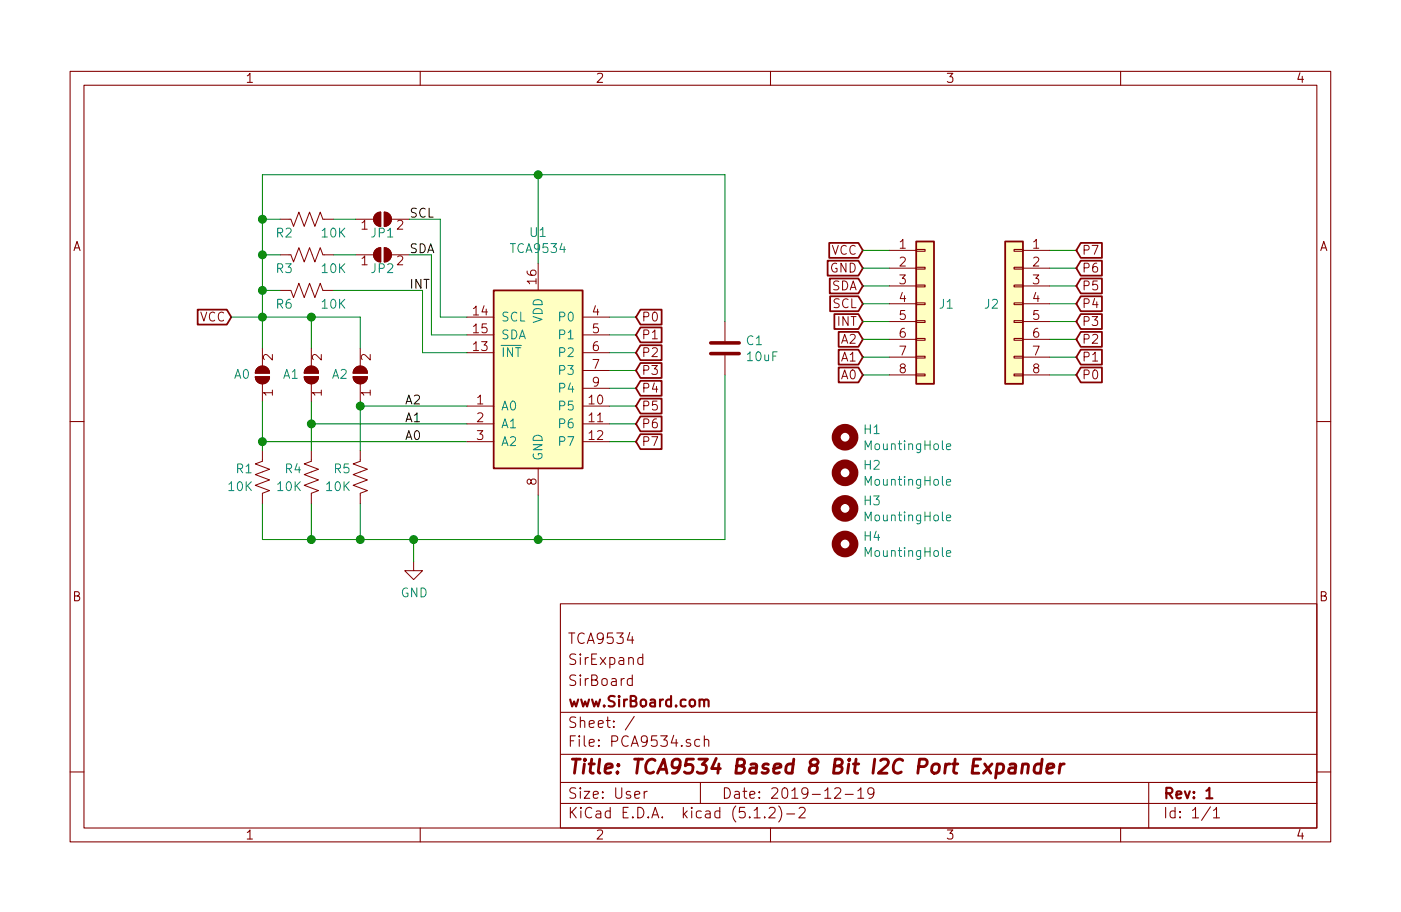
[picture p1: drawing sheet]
EESchema Schematic File Version 4
LIBS:PCA9554-cache
EELAYER 29 0
EELAYER END
$Descr User 7874 5118
encoding utf-8
Sheet 1 1
Title "TCA9534 Based 8 Bit I2C Port Expander"
Date "2019-12-19"
Rev "1"
Comp "www.SirBoard.com"
Comment1 "SirBoard"
Comment2 "SirExpand"
Comment3 "TCA9534"
Comment4 ""
$EndDescr
$Comp
L Device:C C1
U 1 1
P 4075 1950
F 0 "C1" H 4190 1995 50  0000 L CNN
F 1 "10uF" H 4190 1905 50  0000 L CNN
F 2 "Capacitor_SMD:C_0805_2012Metric" H 4113 1800 50  0001 C CNN
F 3 "~" H 4075 1950 50  0001 C CNN
F 4 "C95841" H 4075 1950 50  0001 C CNN "Part"
	1    4075 1950
	1    0    0    -1  
$EndComp
$Comp
L Device:R_US R1
U 1 1
P 1475 2675
F 0 "R1" H 1525 2725 50  0000 L CNN
F 1 "10K" H 1525 2625 50  0000 L CNN
F 2 "Resistor_SMD:R_0603_1608Metric" V 1515 2665 50  0001 C CNN
F 3 "~" H 1475 2675 50  0001 C CNN
F 4 "C99198" H 1475 2675 50  0001 C CNN "Part"
	1    1475 2675
	-1   0    0    -1  
$EndComp
$Comp
L Jumper:SolderJumper_2_Open A0
U 1 1
P 1475 2100
F 0 "A0" V 1475 2213 50  0000 C CNN
F 1 "SolderJumper_2_Open" H 1475 2213 50  0001 C CNN
F 2 "Jumper:SolderJumper-2_P1.3mm_Open_RoundedPad1.0x1.5mm" H 1475 2100 50  0001 C CNN
F 3 "~" H 1475 2100 50  0001 C CNN
	1    1475 2100
	0    -1   -1   0   
$EndComp
$Comp
L Jumper:SolderJumper_2_Open A1
U 1 1
P 1750 2100
F 0 "A1" V 1750 2213 50  0000 C CNN
F 1 "SolderJumper_2_Open" H 1750 2213 50  0001 C CNN
F 2 "Jumper:SolderJumper-2_P1.3mm_Open_RoundedPad1.0x1.5mm" H 1750 2100 50  0001 C CNN
F 3 "~" H 1750 2100 50  0001 C CNN
	1    1750 2100
	0    -1   -1   0   
$EndComp
$Comp
L Jumper:SolderJumper_2_Open A2
U 1 1
P 2025 2100
F 0 "A2" V 2025 2213 50  0000 C CNN
F 1 "SolderJumper_2_Open" H 2025 2213 50  0001 C CNN
F 2 "Jumper:SolderJumper-2_P1.3mm_Open_RoundedPad1.0x1.5mm" H 2025 2100 50  0001 C CNN
F 3 "~" H 2025 2100 50  0001 C CNN
	1    2025 2100
	0    -1   -1   0   
$EndComp
$Comp
L Jumper:SolderJumper_2_Open JP2
U 1 1
P 2150 1425
F 0 "JP2" H 2150 1350 50  0000 C CNN
F 1 "SolderJumper_2_Open" H 2150 1538 50  0001 C CNN
F 2 "Jumper:SolderJumper-2_P1.3mm_Open_RoundedPad1.0x1.5mm" H 2150 1425 50  0001 C CNN
F 3 "~" H 2150 1425 50  0001 C CNN
	1    2150 1425
	1    0    0    -1  
$EndComp
$Comp
L Jumper:SolderJumper_2_Open JP1
U 1 1
P 2150 1225
F 0 "JP1" H 2150 1150 50  0000 C CNN
F 1 "SolderJumper_2_Open" H 2150 1338 50  0001 C CNN
F 2 "Jumper:SolderJumper-2_P1.3mm_Open_RoundedPad1.0x1.5mm" H 2150 1225 50  0001 C CNN
F 3 "~" H 2150 1225 50  0001 C CNN
	1    2150 1225
	1    0    0    -1  
$EndComp
$Comp
L Device:R_US R4
U 1 1
P 1750 2675
F 0 "R4" H 1800 2725 50  0000 L CNN
F 1 "10K" H 1800 2625 50  0000 L CNN
F 2 "Resistor_SMD:R_0603_1608Metric" V 1790 2665 50  0001 C CNN
F 3 "~" H 1750 2675 50  0001 C CNN
F 4 "C99198" H 1750 2675 50  0001 C CNN "Part"
	1    1750 2675
	-1   0    0    -1  
$EndComp
$Comp
L Device:R_US R5
U 1 1
P 2025 2675
F 0 "R5" H 2075 2725 50  0000 L CNN
F 1 "10K" H 2075 2625 50  0000 L CNN
F 2 "Resistor_SMD:R_0603_1608Metric" V 2065 2665 50  0001 C CNN
F 3 "~" H 2025 2675 50  0001 C CNN
F 4 "C99198" H 2025 2675 50  0001 C CNN "Part"
	1    2025 2675
	-1   0    0    -1  
$EndComp
$Comp
L power:GND #PWR0101
U 1 1
P 2325 3150
F 0 "#PWR0101" H 2325 2900 50  0001 C CNN
F 1 "GND" H 2329 2978 50  0000 C CNN
F 2 "" H 2325 3150 50  0001 C CNN
F 3 "" H 2325 3150 50  0001 C CNN
	1    2325 3150
	1    0    0    -1  
$EndComp
Wire Wire Line
	1475 2825 1475 3025
Wire Wire Line
	1475 3025 1750 3025
Wire Wire Line
	2025 3025 2025 2825
Connection ~ 1750 3025
Wire Wire Line
	1750 3025 2025 3025
Wire Wire Line
	1750 2825 1750 3025
Text GLabel 1300 1775 0    50   Input ~ 0
VCC
Connection ~ 1475 1775
Wire Wire Line
	1475 1950 1475 1775
Wire Wire Line
	1300 1775 1475 1775
Wire Wire Line
	2025 1775 2025 1950
Connection ~ 1750 1775
Wire Wire Line
	1750 1950 1750 1775
Wire Wire Line
	1475 1775 1750 1775
Wire Wire Line
	1750 1775 2025 1775
Wire Wire Line
	2025 2250 2025 2275
Wire Wire Line
	1750 2250 1750 2375
Wire Wire Line
	1475 2250 1475 2475
Wire Wire Line
	2025 2275 2625 2275
Connection ~ 2025 2275
Wire Wire Line
	2025 2275 2025 2525
Wire Wire Line
	2625 2375 1750 2375
Connection ~ 1750 2375
Wire Wire Line
	1750 2375 1750 2525
Wire Wire Line
	2625 2475 1475 2475
Connection ~ 1475 2475
Wire Wire Line
	1475 2475 1475 2525
Wire Wire Line
	2025 3025 2325 3025
Wire Wire Line
	3025 3025 3025 2775
Connection ~ 2025 3025
Wire Wire Line
	2325 3025 2325 3150
Connection ~ 2325 3025
Wire Wire Line
	2325 3025 3025 3025
Wire Wire Line
	1475 1775 1475 1625
Wire Wire Line
	1475 975  3025 975 
Wire Wire Line
	3025 975  3025 1475
$Comp
L Device:R_US R2
U 1 1
P 1725 1225
F 0 "R2" V 1800 1300 50  0000 L CNN
F 1 "10K" V 1800 1000 50  0000 L CNN
F 2 "Resistor_SMD:R_0603_1608Metric" V 1765 1215 50  0001 C CNN
F 3 "~" H 1725 1225 50  0001 C CNN
F 4 "C99198" V 1725 1225 50  0001 C CNN "Part"
	1    1725 1225
	0    -1   1    0   
$EndComp
$Comp
L Device:R_US R3
U 1 1
P 1725 1425
F 0 "R3" V 1800 1500 50  0000 L CNN
F 1 "10K" V 1800 1200 50  0000 L CNN
F 2 "Resistor_SMD:R_0603_1608Metric" V 1765 1415 50  0001 C CNN
F 3 "~" H 1725 1425 50  0001 C CNN
F 4 "C99198" V 1725 1425 50  0001 C CNN "Part"
	1    1725 1425
	0    -1   1    0   
$EndComp
Wire Wire Line
	1475 1225 1575 1225
Connection ~ 1475 1225
Wire Wire Line
	1475 1225 1475 975 
Wire Wire Line
	1475 1425 1575 1425
Connection ~ 1475 1425
Wire Wire Line
	1475 1425 1475 1225
Wire Wire Line
	2000 1425 1875 1425
Wire Wire Line
	1875 1225 2000 1225
Wire Wire Line
	2300 1225 2475 1225
Wire Wire Line
	2475 1225 2475 1775
Wire Wire Line
	2475 1775 2625 1775
Wire Wire Line
	2300 1425 2425 1425
Wire Wire Line
	2425 1425 2425 1875
Wire Wire Line
	2425 1875 2625 1875
Wire Wire Line
	4075 1800 4075 975 
Wire Wire Line
	4075 975  3025 975 
Connection ~ 3025 975 
Wire Wire Line
	4075 2100 4075 3025
Wire Wire Line
	4075 3025 3025 3025
Connection ~ 3025 3025
Wire Wire Line
	3425 1775 3575 1775
Wire Wire Line
	3575 1875 3425 1875
Wire Wire Line
	3425 1975 3575 1975
Wire Wire Line
	3575 2075 3425 2075
Wire Wire Line
	3425 2175 3575 2175
Wire Wire Line
	3575 2275 3425 2275
Wire Wire Line
	3425 2375 3575 2375
Wire Wire Line
	3575 2475 3425 2475
Wire Wire Line
	6050 1400 5900 1400
Wire Wire Line
	5900 1500 6050 1500
Wire Wire Line
	6050 1600 5900 1600
Wire Wire Line
	5900 1700 6050 1700
Wire Wire Line
	6050 1800 5900 1800
Wire Wire Line
	5900 1900 6050 1900
Wire Wire Line
	6050 2000 5900 2000
Wire Wire Line
	5900 2100 6050 2100
Text Label 2275 2275 0    50   ~ 0
A2
Text Label 2275 2375 0    50   ~ 0
A1
Text Label 2275 2475 0    50   ~ 0
A0
Text GLabel 4850 2100 0    50   Input ~ 0
A0
Text GLabel 4850 2000 0    50   Input ~ 0
A1
Text GLabel 4850 1900 0    50   Input ~ 0
A2
Wire Wire Line
	4850 1900 5000 1900
Wire Wire Line
	5000 2000 4850 2000
Wire Wire Line
	4850 2100 5000 2100
Text GLabel 4850 1400 0    50   Input ~ 0
VCC
Text GLabel 4850 1500 0    50   Input ~ 0
GND
Text GLabel 4850 1700 0    50   Input ~ 0
SCL
Text GLabel 4850 1600 0    50   Input ~ 0
SDA
Text GLabel 4850 1800 0    50   Input ~ 0
INT
Wire Wire Line
	5000 1400 4850 1400
Wire Wire Line
	4850 1500 5000 1500
Wire Wire Line
	5000 1600 4850 1600
Wire Wire Line
	4850 1700 5000 1700
Wire Wire Line
	5000 1800 4850 1800
Text Label 2300 1225 0    50   ~ 0
SCL
Text Label 2300 1425 0    50   ~ 0
SDA
$Comp
L Interface_Expansion:TCA9534 U1
U 1 1
P 3025 2075
F 0 "U1" H 3025 2853 50  0000 C CNN
F 1 "TCA9534" H 3025 2763 50  0000 C CNN
F 2 "Package_SO:TSSOP-16_4.4x5mm_P0.65mm" H 3975 1525 50  0001 C CNN
F 3 "http://www.ti.com/lit/ds/symlink/tca9534.pdf" H 3125 1975 50  0001 C CNN
F 4 "C206010" H 3025 2075 50  0001 C CNN "Part"
	1    3025 2075
	1    0    0    -1  
$EndComp
$Comp
L Device:R_US R6
U 1 1
P 1725 1625
F 0 "R6" V 1800 1700 50  0000 L CNN
F 1 "10K" V 1800 1400 50  0000 L CNN
F 2 "Resistor_SMD:R_0603_1608Metric" V 1765 1615 50  0001 C CNN
F 3 "~" H 1725 1625 50  0001 C CNN
F 4 "C99198" V 1725 1625 50  0001 C CNN "Part"
	1    1725 1625
	0    -1   1    0   
$EndComp
Wire Wire Line
	2375 1625 2375 1975
Wire Wire Line
	2375 1975 2625 1975
Wire Wire Line
	1875 1625 2375 1625
Text Label 2300 1625 0    50   ~ 0
INT
Wire Wire Line
	1575 1625 1475 1625
Connection ~ 1475 1625
Wire Wire Line
	1475 1625 1475 1425
Text GLabel 3575 1775 2    50   Input ~ 0
P0
Text GLabel 3575 1875 2    50   Input ~ 0
P1
Text GLabel 3575 1975 2    50   Input ~ 0
P2
Text GLabel 3575 2075 2    50   Input ~ 0
P3
Text GLabel 3575 2175 2    50   Input ~ 0
P4
Text GLabel 3575 2275 2    50   Input ~ 0
P5
Text GLabel 3575 2375 2    50   Input ~ 0
P6
Text GLabel 3575 2475 2    50   Input ~ 0
P7
$Comp
L Connector_Generic:Conn_01x08 J1
U 1 1
P 5200 1700
F 0 "J1" H 5275 1700 50  0000 L CNN
F 1 "Conn_01x08" H 5279 1602 50  0001 L CNN
F 2 "Connector_PinHeader_2.54mm:PinHeader_1x08_P2.54mm_Vertical" H 5200 1700 50  0001 C CNN
F 3 "~" H 5200 1700 50  0001 C CNN
	1    5200 1700
	1    0    0    -1  
$EndComp
$Comp
L Connector_Generic:Conn_01x08 J2
U 1 1
P 5700 1700
F 0 "J2" H 5825 1700 50  0000 C CNN
F 1 "Conn_01x08" H 5779 1602 50  0001 L CNN
F 2 "Connector_PinHeader_2.54mm:PinHeader_1x08_P2.54mm_Vertical" H 5700 1700 50  0001 C CNN
F 3 "~" H 5700 1700 50  0001 C CNN
	1    5700 1700
	-1   0    0    -1  
$EndComp
Text GLabel 6050 2100 2    50   Input ~ 0
P0
Text GLabel 6050 2000 2    50   Input ~ 0
P1
Text GLabel 6050 1900 2    50   Input ~ 0
P2
Text GLabel 6050 1800 2    50   Input ~ 0
P3
Text GLabel 6050 1700 2    50   Input ~ 0
P4
Text GLabel 6050 1600 2    50   Input ~ 0
P5
Text GLabel 6050 1500 2    50   Input ~ 0
P6
Text GLabel 6050 1400 2    50   Input ~ 0
P7
$Comp
L Mechanical:MountingHole H1
U 1 1
P 4750 2450
F 0 "H1" H 4850 2495 50  0000 L CNN
F 1 "MountingHole" H 4850 2405 50  0000 L CNN
F 2 "SirBoardLibrary:MountingHole_M2.5_SirBoard" H 4750 2450 50  0001 C CNN
F 3 "~" H 4750 2450 50  0001 C CNN
	1    4750 2450
	1    0    0    -1  
$EndComp
$Comp
L Mechanical:MountingHole H2
U 1 1
P 4750 2650
F 0 "H2" H 4850 2695 50  0000 L CNN
F 1 "MountingHole" H 4850 2605 50  0000 L CNN
F 2 "SirBoardLibrary:MountingHole_M2.5_SirBoard" H 4750 2650 50  0001 C CNN
F 3 "~" H 4750 2650 50  0001 C CNN
	1    4750 2650
	1    0    0    -1  
$EndComp
$Comp
L Mechanical:MountingHole H3
U 1 1
P 4750 2850
F 0 "H3" H 4850 2895 50  0000 L CNN
F 1 "MountingHole" H 4850 2805 50  0000 L CNN
F 2 "SirBoardLibrary:MountingHole_M2.5_SirBoard" H 4750 2850 50  0001 C CNN
F 3 "~" H 4750 2850 50  0001 C CNN
	1    4750 2850
	1    0    0    -1  
$EndComp
$Comp
L Mechanical:MountingHole H4
U 1 1
P 4750 3050
F 0 "H4" H 4850 3095 50  0000 L CNN
F 1 "MountingHole" H 4850 3005 50  0000 L CNN
F 2 "SirBoardLibrary:MountingHole_M2.5_SirBoard" H 4750 3050 50  0001 C CNN
F 3 "~" H 4750 3050 50  0001 C CNN
	1    4750 3050
	1    0    0    -1  
$EndComp
$EndSCHEMATC
